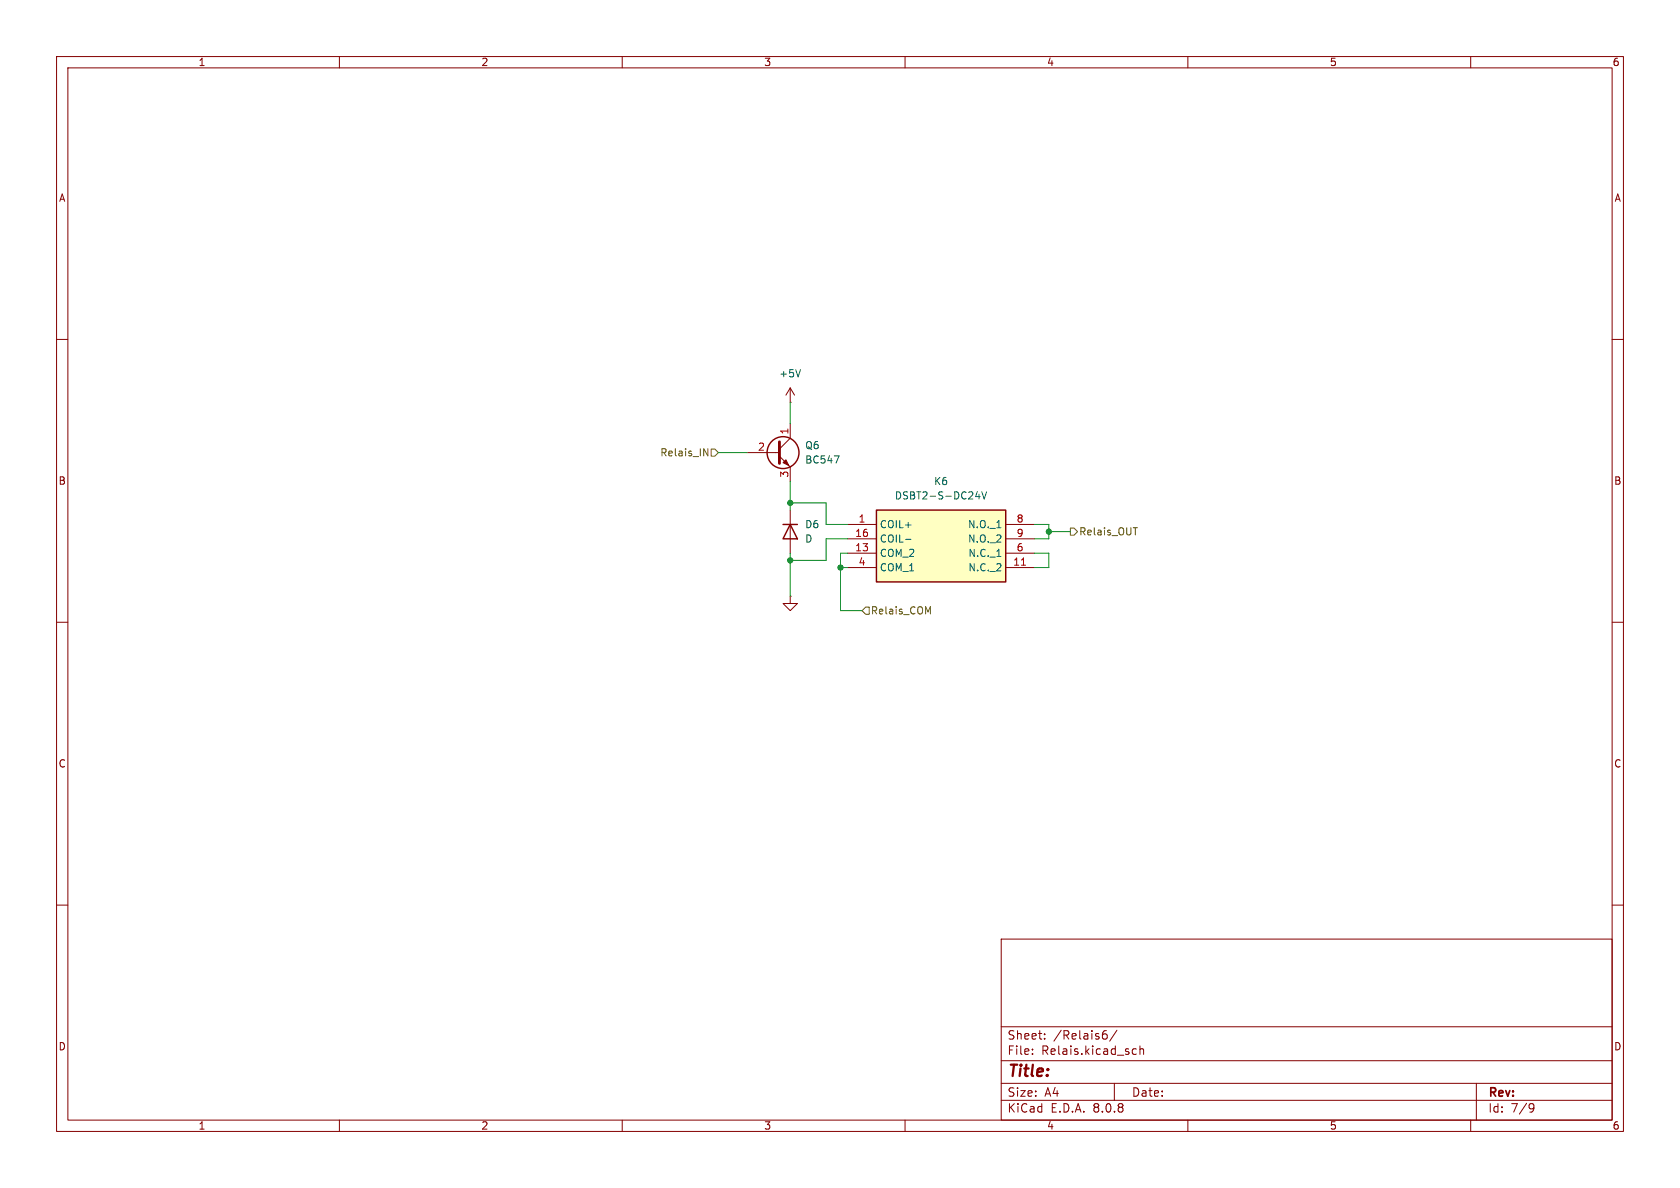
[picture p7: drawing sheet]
<svg xmlns="http://www.w3.org/2000/svg" width="297mm" height="210mm" viewBox="0 0 297 210" stroke-linecap="round" stroke-linejoin="round" font-family="sans-serif">
<g fill="none" stroke="#840000" stroke-width=".18">
<path d="M10 10h277v190h-277zM12 12h273v186h-273zM60 10v2M110 10v2M160 10v2M210 10v2M260 10v2M10 60h2M285 60h2M139.7 90.2v7.6M10 110h2M139.7 105.4v1.3h1.3l-1.3 1.3-1.3-1.3h1.3"/>
<path d="M139.7 105.4h.1M285 110h2M10 160h2M177 166h108v32h-108zM285 160h2M60 198v2M110 198v2M160 198v2M177 194.5h108M177 191.5h108M177 187.5h108M177 181.5h108"/>
<path d="M182.5 186.3v.1M182.5 185.5v.1M184.7 183.6v.1M184.7 182.8v.1M195 182.8h.5l.2 .3-.1 .5h-.6M195.6 182.2l-.5 .1M197 191.5v3M197.5 182.1l-1.3 2M200.3 186.3h.6M200.3 185.5h.6M201.5 185.5l.2-.1 .4 .1 .1 .9M201.5 184.9v1.5"/>
<path d="M210 198v2M260 198v2M261 191.5v6.5M270.6 195.1l.5 .1a.99 .99 0 0 1-.4 1.4h-.2M271.2 195.7l-.3 .3h-.3"/>
</g>
<path d="M138.4 92.7h2.6M139.7 92.7l1.3 2.6h-2.6z" fill="none" stroke="#840000" stroke-width=".25"/>
<path d="M154.9 90.2h22.9v12.7h-22.9z" fill="#ffffc2"/>
<g fill="none" stroke="#840000" stroke-width=".25">
<path d="M154.9 90.2h22.9v12.7h-22.9z"/>
<circle cx="138.4" cy="80" r="2.82"/>
</g>
<g fill="none" stroke="#840000" stroke-width=".18">
<path d="M139.7 71.1h.1M139.7 68.6l-.8 1.3M139.7 68.6v2.5M139.7 74.9v2.6l-1.9 1.9M139.7 68.6l.8 1.3M132.1 80h5.7M137.8 80.6l1.9 2v2.5M149.9 92.7h5M149.9 97.8h5M149.9 95.3h5M177.8 92.7h5.1M177.8 97.8h5.1"/>
<path d="M177.8 95.3h5.1M149.9 100.3h5M177.8 100.3h5.1"/>
</g>
<path d="M180.6 99.9h.7" fill="none" stroke="#a90000" stroke-width=".18"/>
<path d="M141.5 65.3l-.4 1.3M147.5 80.6h.8l-.5 1.3M160.1 95.3h1M172.8 86.9l-.3 .9h.8M173.1 87.4v.8M173.6 86.9l.4 1.3 .4-1.3M176.2 98.4h.7M176.2 93.3h.7" fill="none" stroke="#006464" stroke-width=".18"/>
<path d="M137.8 78.1v3.8" fill="none" stroke="#840000" stroke-width=".51"/>
<path d="M138.4 81.8l.5-.5 .5 1z" fill="#840000" stroke="#840000" stroke-width=".18"/>
<path d="M124.4 79.3l.7 1.3v-1.3M125.7 79.4h.7l.6 .6-.6 .6h-.7zM189.2 93.3h.7l.6 .7-.6 .6h-.7zM200.3 93.3h.8M153 107.3h.7v1.3h-.7l-.6-.6zM164.1 108.2l.4-.9v1.2" fill="none" stroke="#725600" stroke-width=".18"/>
<path d="M139.7 71.1v3.8M127 80h5.1M139.7 88.9h6.3v3.8h3.9M139.7 85.1v5.1M139.7 97.8v7.6M149.9 95.3h-3.9v3.8h-6.3M149.9 97.8h-1.3v10.2h3.8M182.9 92.7h2.5v2.6h-2.5M182.9 97.8h2.5v2.5h-2.5M185.4 94h3.8M148.6 100.3h1.3" fill="none" stroke="#009600" stroke-width=".18"/>
<g fill="#009600" stroke="#009600" stroke-width=".18">
<circle cx="139.7" cy="88.9" r=".46"/>
<circle cx="139.7" cy="99.1" r=".46"/>
<circle cx="148.6" cy="100.3" r=".46"/>
<circle cx="185.4" cy="94" r=".46"/>
</g>
<text font-size="2.8" fill="#840000" x="178" y="190.9">Title:</text>
<g font-size="2.1" fill="#840000">
<text x="178" y="184">Sheet:</text>
<text x="186.2" y="184">/Relais6/</text>
<text x="178" y="186.7">File:</text>
<text x="184.1" y="186.7">Relais.kicad_sch</text>
<text x="178" y="196.9">KiCad</text>
<text x="178" y="194.1">Size:</text>
<text x="184.7" y="194.1">A4</text>
<text x="185.7" y="196.9">E.D.A.</text>
<text x="193.3" y="196.9">8.0.8</text>
<text x="200" y="194.1">Date:</text>
<text x="263" y="194.3">Rev:</text>
<text x="263" y="196.9">Id:</text>
<text x="267.1" y="196.9">7/9</text>
</g>
<g font-size="1.8" fill="#840000">
<text x="35" y="11.9">1</text>
<text x="85" y="11.9">2</text>
<text x="135" y="11.9">3</text>
<text x="185" y="11.9">4</text>
<text x="235" y="11.9">5</text>
<text x="285" y="11.9">6</text>
<text x="10.3" y="35.9">A</text>
<text x="285.3" y="35.9">A</text>
<text x="10.3" y="85.9">B</text>
<text x="285.3" y="85.9">B</text>
<text x="10.3" y="135.9">C</text>
<text x="285.3" y="135.9">C</text>
<text x="10.3" y="185.9">D</text>
<text x="285.3" y="185.9">D</text>
<text x="35" y="199.9">1</text>
<text x="85" y="199.9">2</text>
<text x="135" y="199.9">3</text>
<text x="185" y="199.9">4</text>
<text x="235" y="199.9">5</text>
<text x="285" y="199.9">6</text>
</g>
<g font-size="1.8" fill="#006464">
<text x="137.7" y="66.9">+5V</text>
<text x="142.2" y="82.1">BC547</text>
<text x="142.2" y="79.6">Q6</text>
<text x="158.1" y="88.5">DSBT2-S-DC24V</text>
<text x="165" y="86">K6</text>
<text x="142.2" y="93.6">D6</text>
<text x="155.4" y="93.6">COIL+</text>
<text x="171" y="93.6">N.O._1</text>
<text x="142.2" y="96.1">D</text>
<text x="155.4" y="98.7">COM_2</text>
<text x="155.4" y="96.1">COIL-</text>
<text x="155.4" y="101.2">COM_1</text>
<text x="171" y="96.1">N.O._2</text>
<text x="171.1" y="101.2">N.C._2</text>
<text x="171.1" y="98.7">N.C._1</text>
</g>
<g font-size="1.8" fill="#a90000">
<text x="139.4" y="76.9" transform="rotate(-90 139.4 76.9)">1</text>
<text x="133.9" y="79.8">2</text>
<text x="139.4" y="84.5" transform="rotate(-90 139.4 84.5)">3</text>
<text x="151.1" y="95">16</text>
<text x="151.7" y="92.5">1</text>
<text x="179.6" y="92.5">8</text>
<text x="179.6" y="95">9</text>
<text x="151.1" y="97.5">13</text>
<text x="151.7" y="100.1">4</text>
<text x="179" y="100.1">11</text>
<text x="179.6" y="97.5">6</text>
</g>
<g font-size="1.8" fill="#725600">
<text x="116.6" y="80.9">Relais_IN</text>
<text x="190.7" y="94.8">Relais_OUT</text>
<text x="153.9" y="108.8">Relais_COM</text>
</g>
</svg>
